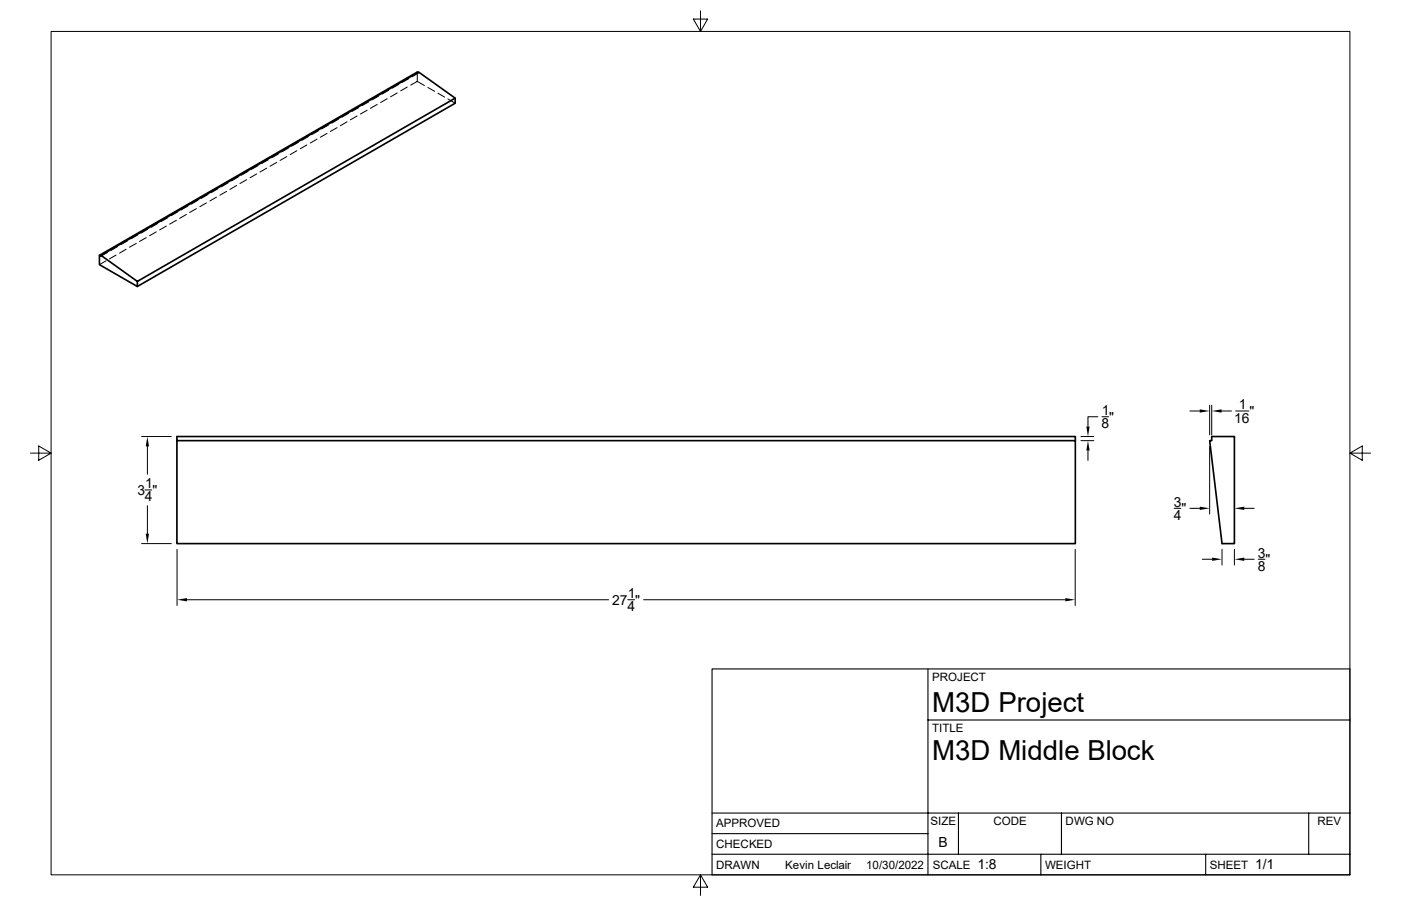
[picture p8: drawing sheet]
<svg xmlns="http://www.w3.org/2000/svg" width="432mm" height="279mm" viewBox="0 0 432 279" stroke-linecap="round" stroke-linejoin="round" font-family="sans-serif">
<path d="M128.8 22.4l-.2-.2-98 56.5M140.3 30.3v1.5l-98 56.5M31.1 78.7l11.2 8.1 98-56.5-11.3-8.1-97.9 56.5v.3l-.5-.3v2.9l11.7 6.7v-1.5M54.5 135.9v31.7h276.9v-31.7h-276.9v-1.3h276.9v1.3M373.5 134.6h6.9v33h-3.8l-3.8-31.7h.7z" fill="none" stroke="#000" stroke-width=".51"/>
<g fill="none" stroke="#000" stroke-width=".31">
<path d="M15.7 9.7h400.4v260.1h-400.4zM215.9 3.3v6.4l-2.2-3.8h4.4l-2.2 3.8M101.2 38.6l-2.1 1.2M103.9 39.4l-2.1 1.2M104.3 36.7l-2 1.3M107 37.5l-2.1 1.3M107.4 35l-2 1.2M110.1 35.8l-2.1 1.2M110.5 33.2l-2 1.2M113.2 34l-2.1 1.2M113.6 31.4l-2.1 1.2M116.2 32.2l-2 1.2"/>
<path d="M116.7 29.6l-2.1 1.2M119.3 30.4l-2 1.2M119.8 27.8l-2.1 1.2M122.4 28.7l-2 1.1M122.9 26l-2.1 1.2M125.5 26.8l-2 1.2M126 24.3l-2.1 1.1M128.6 25.1l2.2 1.3M128.6 22.2v2.9M128.6 25.1l-2 1.1M128.8 22.4l.2 .1M129 22.2v.3l-2 1.2"/>
<path d="M131.9 27l2 1.2M135 28.7l2 1.2M138 30.5l2.3 1.3M64.1 60l-2.1 1.2M67.2 58.2l-2.1 1.2M69.8 59l-2 1.2M70.3 56.4l-2.1 1.2M72.9 57.2l-2 1.2M73.4 54.6l-2.1 1.2M76 55.4l-2 1.2M76.5 52.8l-2.1 1.2M79.1 53.6l-2.1 1.2"/>
<path d="M79.5 51.1l-2 1.1M82.2 51.9l-2.1 1.1M82.7 49.3l-2.1 1.2M85.3 50.1l-2.1 1.2M85.8 47.5l-2.1 1.2M88.4 48.3l-2.1 1.2M88.9 45.7l-2.1 1.2M91.5 46.5l-2 1.2M91.9 43.9l-2 1.2M94.6 44.7l-2.1 1.2M95 42.1l-2 1.2M97.7 42.9l-2.1 1.2"/>
<path d="M98.1 40.3l-2 1.2M100.8 41.1l-2.1 1.2M33.1 77.9l-2 1.1M35.8 78.7l-2.1 1.1M36.2 76l-2 1.3M38.9 76.9l-2.1 1.2M39.3 74.3l-2 1.1M42 75.1l-2.1 1.1M42.4 72.5l-2.1 1.2M45.1 73.3l-2.1 1.2M45.5 70.7l-2 1.2M48.2 71.5l-2.1 1.2"/>
<path d="M48.6 68.9l-2 1.2M51.3 69.7l-2.1 1.2M51.7 67.1l-2 1.2M54.4 67.9l-2.1 1.2M54.8 65.3l-2.1 1.2M57.4 66.1l-2 1.3M57.9 63.5l-2.1 1.2M60.5 64.3l-2 1.2M61 61.8l-2.1 1.1M63.6 62.6l-2 1.2M66.7 60.8l-2 1.2M32.7 80.4l-2.1 1.2"/>
<path d="M9.4 139.7h6.3l-3.8-2.2v4.4l3.8-2.2M43.6 134.6h9.2M45.4 137.7v8.6M333.2 134.6h3.9M333.2 135.9h3.9M335.3 138.9v3.1M338.4 128.5h-3.1v3.1M339.6 128.5h2.1M366.7 126.7h3.1M372.8 125v9.1M372.8 137.7v20.8M373.5 125v9.1"/>
<path d="M376.5 126.7h3.1M380.8 126.7h4.1M416.1 139.7l3.8 2.2v-4.4l-3.8 2.2h6.3M44.7 151.1h2.1M45.4 156v8.6M361.9 156.8h2M366.7 156.8h3.1M383.5 156.8h3M43.6 167.6h9.2M54.6 169.4v17.3M331.4 169.4v17.3M370.5 172.5h3.1"/>
<path d="M376.6 169.4v4.8M380.4 169.4v4.8M383.5 172.5h3M387.8 172.5h2M57.6 185h130M193.5 185h2.1M198.4 185h129.9M215.9 269.8l2.2 3.8h-4.4l2.2-3.8v6.3"/>
</g>
<path d="M219.5 206.3h196.6v63.5h-196.6zM286 206.3v63.5M286 222h130.1M219.5 257.1h66.5M219.5 250.7h196.6M295.4 250.7v12.7M327.2 250.7v12.7M403.4 250.7v12.7M219.5 263.4h196.6M320.8 263.4v6.4M371.6 263.4v6.4" fill="none" stroke="#000" stroke-width=".34"/>
<path d="M45.4 134.6l.5 3.1h-1zM335.3 135.9l.5 3h-1zM334.8 131.6h1l-.5 3zM369.8 126.2l3 .5-3 .6zM373.5 126.7l3-.5v1.1zM369.8 156.3l3 .5-3 .5zM380.4 156.8l3.1-.5v1zM44.9 164.6h1l-.5 3zM373.6 172l3 .5-3 .5zM380.4 172.5l3.1-.5v1zM54.6 185l3-.6v1.1zM328.3 184.4l3.1 .6-3.1 .5z" fill="#000"/>
<g font-size="8.5">
<text x="287.3" y="219.5">M3D Project</text>
<text x="287.3" y="234.5">M3D Middle Block</text>
</g>
<g font-size="4.3">
<text x="339.6" y="128">1</text>
<text x="341.9" y="130">&quot;</text>
<text x="380.4" y="130.3">16</text>
<text x="381.8" y="126.2">1</text>
<text x="385.1" y="128.3">&quot;</text>
<text x="339.5" y="132.1">8</text>
<text x="42.3" y="152.6">3 &quot;</text>
<text x="44.6" y="154.6">4</text>
<text x="44.7" y="150.6">1</text>
<text x="361.7" y="156.3">3</text>
<text x="361.8" y="160.3">4</text>
<text x="364.1" y="158.3">&quot;</text>
<text x="387.6" y="172">3</text>
<text x="390" y="174">&quot;</text>
<text x="387.6" y="176.1">8</text>
<text x="193.5" y="184.4">1</text>
<text x="188.7" y="186.5">27 &quot;</text>
<text x="193.4" y="188.5">4</text>
<text x="289.3" y="261.2">B</text>
<text x="301.2" y="268.1">1:8</text>
<text x="386.8" y="268.1">1/1</text>
</g>
<g font-size="3.6">
<text x="287.3" y="210.1">PROJECT</text>
<text x="287.3" y="225.8">TITLE</text>
<text x="220.7" y="255.2">APPROVED</text>
<text x="286.8" y="254.5">SIZE</text>
<text x="306.2" y="254.5">CODE</text>
<text x="328.4" y="254.5">DWG NO</text>
<text x="406" y="254.5">REV</text>
<text x="220.7" y="261.5">CHECKED</text>
<text x="220.7" y="267.9">DRAWN</text>
<text x="242" y="267.9">Kevin Leclair</text>
<text x="267" y="267.9">10/30/2022</text>
<text x="287.5" y="267.9">SCALE</text>
<text x="322.1" y="267.9">WEIGHT</text>
<text x="372.9" y="267.9">SHEET</text>
</g>
</svg>
